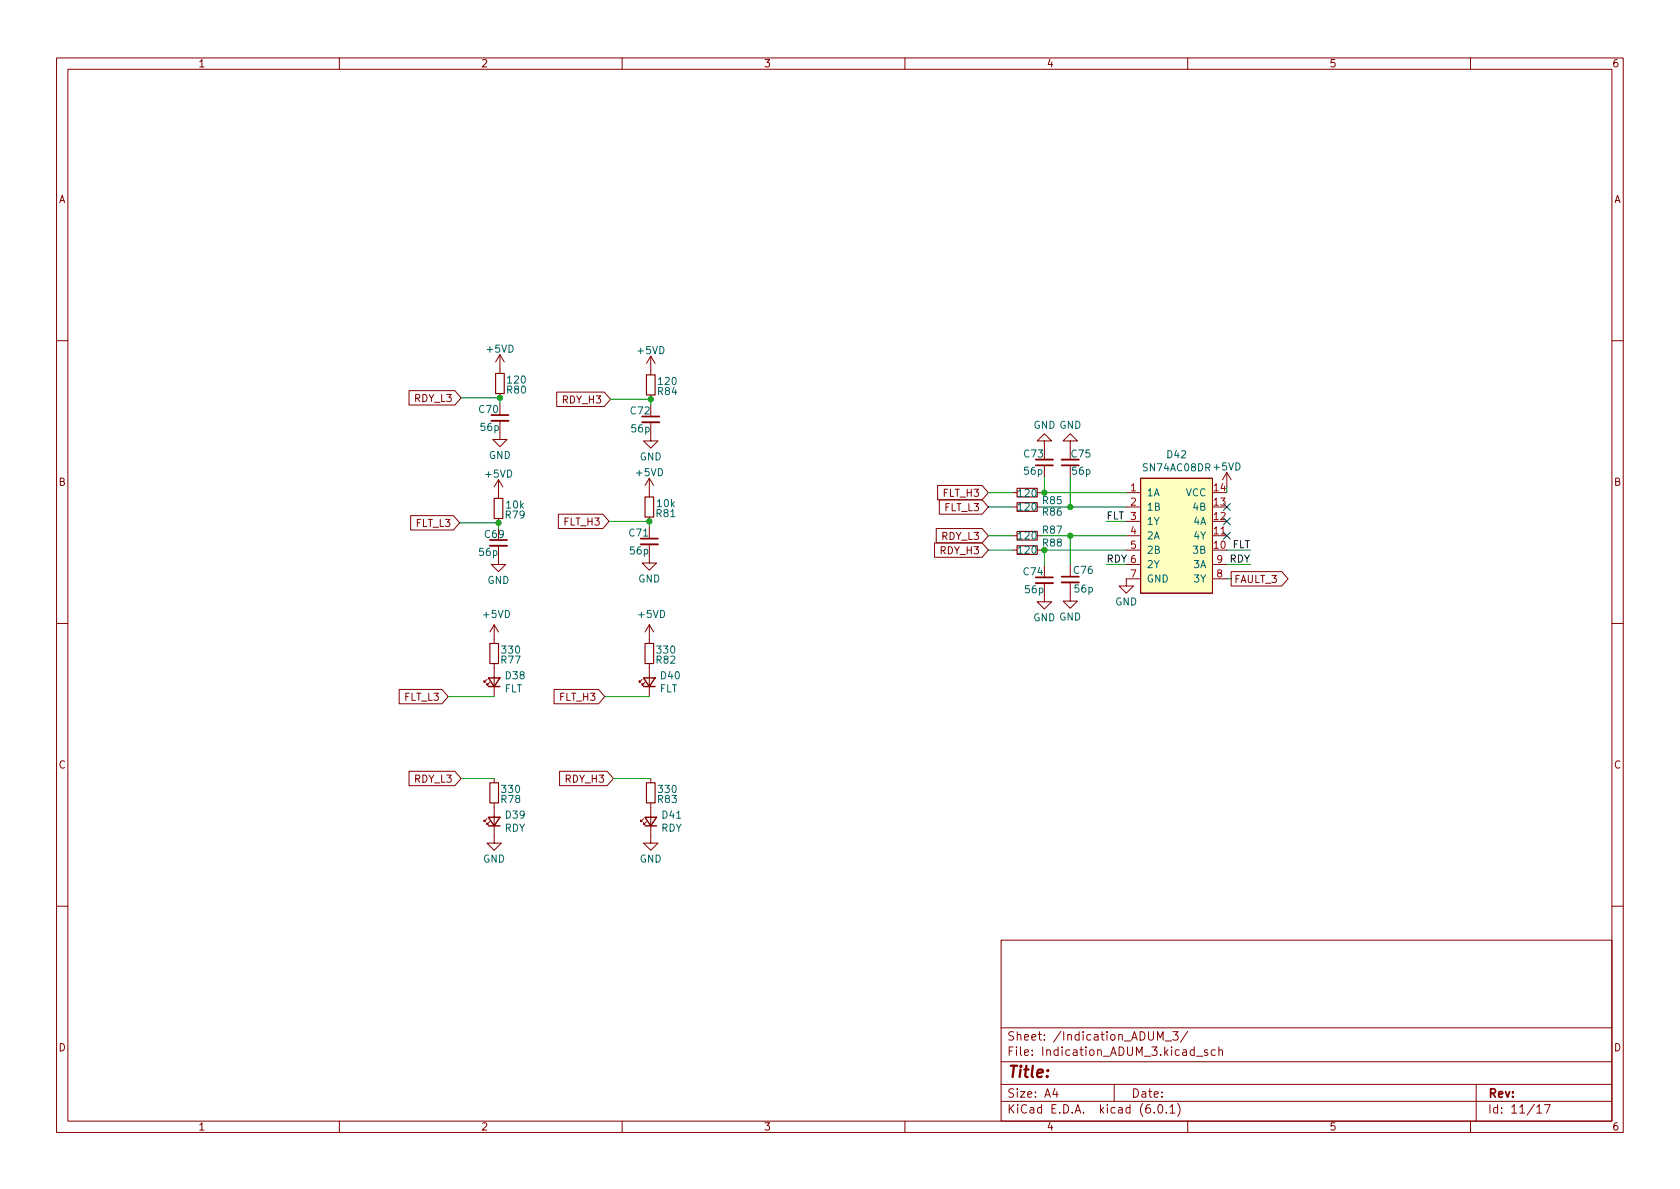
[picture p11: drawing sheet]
<svg xmlns="http://www.w3.org/2000/svg" width="297mm" height="210mm" viewBox="0 0 297 210" stroke-linecap="round" stroke-linejoin="round" font-family="sans-serif">
<g fill="none" stroke="#840000" stroke-width=".18">
<path d="M10 10.2h277v190.1h-277zM12 12.2h273v186.1h-273zM60 10.2v2M110 10.2v2M160 10.2v2M210 10.2v2M260 10.2v2M10 60.2h2M72.3 69.1h8.1l1.1 1.3-1.1 1.2h-8.1zM88.4 76.4v1.3h1.3l-1.3 1.3-1.3-1.3h1.3M88.4 62.7v3.3M88.4 69.6v.8"/>
<path d="M88.4 62.7l-.8 1.3M88.4 62.7l.8 1.3M98.4 69.3h8.4l1.1 1.3-1.1 1.3h-8.4zM115.1 76.7v1.3h1.2l-1.2 1.2-1.3-1.2h1.3M115.1 63l-.8 1.3M115.1 63v3.3M115.1 69.8v.8M115.1 63l.7 1.3M184.7 78h1.2l-1.2-1.3-1.3 1.3h1.3v1.2M189.2 78h1.3l-1.3-1.3-1.2 1.3h1.2v1.2M285 60.2h2M72.6 91.2h7.6l1.1 1.3-1.1 1.2h-7.6z"/>
<path d="M88.1 98.5v1.3h1.3l-1.3 1.3-1.2-1.3h1.2M88.1 84.8l-.7 1.3M88.1 84.8v3.3M88.1 91.7v.8M88.1 84.8l.8 1.3M98.7 90.9h7.9l1.1 1.3-1.1 1.3h-7.9zM114.8 98.3v1.3h1.3l-1.3 1.2-1.3-1.2h1.3M114.8 84.6v3.3M114.8 91.4v.8M114.8 84.6l-.8 1.2M114.8 84.6l.8 1.2M165.2 96h8.4l1.2 1.3-1.2 1.2h-8.4z"/>
<path d="M165.5 93.5h8.1l1.2 1.2-1.2 1.3h-8.1zM165.8 85.8h7.8l1.2 1.3-1.2 1.3h-7.8zM166.1 88.4h7.5l1.2 1.3-1.2 1.2h-7.5zM179.1 97.3h.7M179.1 94.7h.7M179.1 87.1h.7M179.1 89.7h.7M183.4 97.3h.7M183.4 94.7h.7M183.4 87.1h.7M183.4 89.7h.7M184.7 82.3v2"/>
<path d="M189.2 99.9v2.1M199.1 97.3h2.6M199.1 94.7h2.6M199.1 87.1h2.6M199.1 89.7h2.6M199.1 92.2h2.6M199.1 99.8h2.6M201.7 84.6h12.7v20.3h-12.7zM214.4 94.7h2.5M214.4 99.8h2.5M216.9 83.6l-.7 1.2M216.9 83.6v2.5"/>
<path d="M216.9 83.6l.8 1.2M10 110.2h2M87.4 110.5v3.3M87.4 117.3v5.9M87.4 110.5l-.8 1.3M87.4 110.5l.7 1.3M114.8 110.5v3.3M114.8 117.3v5.9M114.8 110.5l-.8 1.3M114.8 110.5l.8 1.3M184.7 105.2v1.2h1.2l-1.2 1.3-1.3-1.3h1.3M189.2 103v3.3h1.3l-1.3 1.3-1.2-1.3h1.2"/>
<path d="M201.7 102.4h-2.6v1.2h1.3l-1.3 1.3-1.2-1.3h1.2M214.4 102.4h2.5M217.7 101.1h8.9l1.1 1.3-1.1 1.2h-8.9zM285 110.2h2M70.6 121.9h7.5l1.1 1.3-1.1 1.3h-7.5zM72.3 136.4h8.1l1.1 1.3-1.1 1.2h-8.1zM86.1 120.1l-.5 .5v-.2v.2h.3M86.6 120.6l-.5 .6v-.3v.3h.3M87.4 137.7v.7M98 121.9h7.8l1.1 1.3-1.1 1.3h-7.8zM98.9 136.4h8.4l1.2 1.3-1.2 1.2h-8.4zM113.5 120.1l-.5 .5v-.2v.2h.3"/>
<path d="M114 120.6l-.5 .6v-.3v.3h.3M115.1 137.7v.7M86.1 144.8l-.5 .5v-.3v.3h.3M86.6 145.3l-.5 .5v-.3v.3h.3M87.4 142v7.1h1.2l-1.2 1.3-1.3-1.3h1.3M113.8 144.8l-.5 .5v-.3v.3h.2M114.3 145.3l-.5 .5v-.3v.3h.2M115.1 142v7.1h1.2l-1.2 1.3-1.3-1.3h1.3M10 160.2h2M177 166.3h108v32h-108zM285 160.2h2M60 198.3v2"/>
<path d="M110 198.3v2M160 198.3v2M177 194.8h108M177 191.8h108M177 187.8h108M177 181.8h108M186.5 192.5l-.4 1h1M186.9 193v1M197 191.8v3M204.1 196.7v.1M204.6 183.9v-1.5l.5 1.1 .5-1.1v1.5M204.9 195.4l.2-.1a.81 .81 0 0 1 .6 .7 .81 .81 0 0 1-.3 .8h-.2a.81 .81 0 0 1-.6-.6 .81 .81 0 0 1 .3-.8z"/>
<path d="M206 184.1h1.1M206.2 196.7v.1M206.9 195.8l.4-.5v1.5M206.9 196.8h.8M207.4 182.4h.9l-.5 .6 .4 .1v.7l-.2 .1h-.4l-.2-.1M208.2 195.1a1.72 1.72 0 0 1 0 2.3M210 198.3v2M210 182.4l-1.3 1.9M211.5 186.8h1.1M213.5 185.7l-.4-.1-.2 .2 .1 .3 .5 .1v.4h-.6M214.9 185.7l-.5-.1-.3 .3v.4l.2 .3h.6M215.5 185.8l.2-.2 .4 .1v.9"/>
<path d="M215.5 185.1v1.5M260 198.3v2M261 191.8v6.5M271.7 195.8l.5-.5v1.5M271.7 196.8h.9M273.1 195.3h1l-.7 1.5"/>
</g>
<path d="M86.4 119.9h2l-1 1.5zM113.8 119.9h2l-1 1.5zM86.4 121.4h2M113.8 121.4h2M86.4 144.5h2l-1 1.5zM86.4 146h2M114 144.5h2.1l-1 1.5zM114 146h2.1" fill="none" stroke="#840000" stroke-width=".25"/>
<path d="M87.6 66h1.6v3.6h-1.6zM114.3 66.3h1.5v3.5h-1.5zM87.4 88.1h1.5v3.6h-1.5zM114 87.9h1.6v3.5h-1.6zM179.8 96.5h3.6v1.5h-3.6zM179.8 94h3.6v1.5h-3.6zM179.8 86.4h3.6v1.5h-3.6zM179.8 88.9h3.6v1.5h-3.6zM86.6 113.8h1.5v3.5h-1.5zM114 113.8h1.6v3.5h-1.6zM86.6 138.4h1.5v3.6h-1.5zM114.3 138.4h1.5v3.6h-1.5z" fill="none" stroke="#840000" stroke-width=".2"/>
<path d="M86.9 74.4h3M113.5 74.7h3.1M86.6 96.5h3.1M113.3 96.3h3M183.1 81.3h3.1M187.7 81.3h3.1M183.1 103.1h3.1M187.7 103h3.1" fill="none" stroke="#840000" stroke-width=".33"/>
<path d="M86.9 73.4h3M113.5 73.7h3.1M86.6 95.5h3.1M113.3 95.2h3M183.1 82.3h3.1M187.7 82.3h3.1M183.1 102.1h3.1M187.7 102h3.1" fill="none" stroke="#840000" stroke-width=".3"/>
<path d="M201.7 84.6h12.7v20.3h-12.7z" fill="#ffffc2" stroke="#ffffc2" stroke-width=".18"/>
<g fill="none" stroke="#009600" stroke-width=".18">
<path d="M81.5 70.4h6.9v1M107.9 70.6h7.2v1M81.3 92.5h6.8v1M107.7 92.2h7.1v1M174.8 94.7h4.3M174.8 87.1h4.3M174.8 89.7h4.3M174.8 97.3h4.3M184.1 94.7h15M184.1 87.1h15M184.1 89.7h15M184.7 84.3v2.8"/>
<path d="M189.2 84.3v5.4M189.2 94.7v5.2M195.6 99.8h3.5M195.6 92.2h3.5M199.1 97.3h-14.4v2.8M216.9 99.8h4.2M216.9 97.3h4.2M216.9 102.4h.8M79.2 123.2h8.2M81.5 137.7h5.9M106.9 123.2h7.9M108.5 137.7h6.6"/>
</g>
<path d="M216.3 91.6l1.2 1.2M216.3 94.1l1.2 1.2M216.3 89l1.2 1.3M217.5 91.6l-1.2 1.2M217.5 94.1l-1.2 1.2M217.5 89l-1.2 1.3" fill="none" stroke="#000084" stroke-width=".18"/>
<g fill="#009600" stroke="#009600" stroke-width=".18">
<circle cx="189.2" cy="94.7" r=".46"/>
<circle cx="114.8" cy="92.2" r=".46"/>
<circle cx="184.7" cy="97.3" r=".46"/>
<circle cx="184.7" cy="87.1" r=".46"/>
<circle cx="189.2" cy="89.7" r=".46"/>
<circle cx="88.1" cy="92.5" r=".46"/>
<circle cx="115.1" cy="70.6" r=".46"/>
<circle cx="88.4" cy="70.4" r=".46"/>
</g>
<text font-size="2.8" fill="#840000" x="178" y="190.6">Title:</text>
<g font-size="2.1" fill="#840000">
<text x="178" y="184">Sheet: /Indication_ADUM_3/</text>
<text x="178" y="186.7">File: Indication_ADUM_3.kicad_sch</text>
<text x="178" y="196.9">KiCad E.D.A. kicad (6.0.1)</text>
<text x="178" y="194.1">Size: A4</text>
<text x="200" y="194.1">Date:</text>
<text x="263" y="194.1">Rev:</text>
<text x="263" y="196.9">Id: 11/17</text>
</g>
<g font-size="1.8" fill="#840000">
<text x="35" y="11.9">1</text>
<text x="85" y="11.9">2</text>
<text x="135" y="11.9">3</text>
<text x="185" y="11.9">4</text>
<text x="235" y="11.9">5</text>
<text x="285" y="11.9">6</text>
<text x="10.3" y="35.9">A</text>
<text x="285.3" y="35.9">A</text>
<text x="73.3" y="71.1">RDY_L3</text>
<text x="99.5" y="71.3">RDY_H3</text>
<text x="10.3" y="85.9">B</text>
<text x="166.8" y="87.8">FLT_H3</text>
<text x="285.3" y="85.9">B</text>
<text x="73.6" y="93.2">FLT_L3</text>
<text x="99.8" y="92.9">FLT_H3</text>
<text x="166.5" y="95.5">RDY_L3</text>
<text x="167" y="90.4">FLT_L3</text>
<text x="166.3" y="98">RDY_H3</text>
<text x="218.2" y="103.1">FAULT_3</text>
<text x="71.5" y="123.9">FLT_L3</text>
<text x="99" y="123.9">FLT_H3</text>
<text x="10.3" y="135.9">C</text>
<text x="285.3" y="135.9">C</text>
<text x="73.3" y="138.4">RDY_L3</text>
<text x="100.1" y="138.4">RDY_H3</text>
<text x="10.3" y="185.9">D</text>
<text x="285.3" y="185.9">D</text>
<text x="35" y="199.9">1</text>
<text x="85" y="199.9">2</text>
<text x="135" y="199.9">3</text>
<text x="185" y="199.9">4</text>
<text x="235" y="199.9">5</text>
<text x="285" y="199.9">6</text>
</g>
<g font-size="1.8" fill="#006464">
<text x="86.2" y="62.4">+5VD</text>
<text x="112.8" y="62.6">+5VD</text>
<text x="89.7" y="69.6">R80</text>
<text x="89.8" y="67.8">120</text>
<text x="116.4" y="69.8">R84</text>
<text x="116.5" y="68.1">120</text>
<text x="84.8" y="73">C70</text>
<text x="85" y="76.2">56p</text>
<text x="111.6" y="73.3">C72</text>
<text x="111.7" y="76.4">56p</text>
<text x="182.7" y="75.8">GND GND</text>
<text x="86.4" y="81.1">GND</text>
<text x="113.1" y="81.4">GND</text>
<text x="181.1" y="80.9">C73</text>
<text x="181.1" y="83.9">56p</text>
<text x="189.5" y="80.9">C75</text>
<text x="189.7" y="83.9">56p</text>
<text x="202.3" y="83.3">SN74AC08DR +5VD</text>
<text x="206.4" y="81">D42</text>
<text x="85.9" y="84.4">+5VD</text>
<text x="89.6" y="89.9">10k</text>
<text x="112.6" y="84.2">+5VD</text>
<text x="116.3" y="89.7">10k</text>
<text x="180.1" y="87.9">120</text>
<text x="184.4" y="89.1">R85</text>
<text x="202.7" y="87.8">1A</text>
<text x="209.6" y="87.8">VCC</text>
<text x="85.8" y="95.1">C69</text>
<text x="89.4" y="91.7">R79</text>
<text x="111.3" y="94.9">C71</text>
<text x="116.1" y="91.4">R81</text>
<text x="180.1" y="95.4">120</text>
<text x="180.1" y="90.3">120</text>
<text x="184.4" y="94.4">R87</text>
<text x="184.4" y="91.2">R86</text>
<text x="202.7" y="90.3">1B</text>
<text x="202.7" y="92.8">1Y</text>
<text x="202.7" y="95.4">2A</text>
<text x="211.1" y="92.8">4A</text>
<text x="211.1" y="90.3">4B</text>
<text x="211.2" y="95.4">4Y</text>
<text x="84.8" y="98.3">56p</text>
<text x="111.5" y="98">56p</text>
<text x="180.1" y="97.9">120</text>
<text x="181" y="101.7">C74</text>
<text x="189.9" y="101.5">C76</text>
<text x="202.7" y="97.9">2B</text>
<text x="202.7" y="100.5">2Y</text>
<text x="211.1" y="97.9">3B</text>
<text x="211.1" y="100.5">3A</text>
<text x="86.2" y="103.2">GND</text>
<text x="112.8" y="103">GND</text>
<text x="181.3" y="104.9">56p</text>
<text x="190.1" y="104.8">56p</text>
<text x="197.2" y="107.1">GND</text>
<text x="202.7" y="103">GND</text>
<text x="211.2" y="103">3Y</text>
<text x="85.5" y="109.3">+5VD</text>
<text x="113" y="109.3">+5VD</text>
<text x="182.7" y="109.8">GND GND</text>
<text x="88.7" y="117.3">R77</text>
<text x="88.8" y="115.6">330</text>
<text x="116.1" y="117.3">R82</text>
<text x="116.3" y="115.6">330</text>
<text x="89.2" y="122.4">FLT</text>
<text x="89.5" y="120.1">D38</text>
<text x="116.6" y="122.4">FLT</text>
<text x="116.9" y="120.1">D40</text>
<text x="88.7" y="142">R78</text>
<text x="88.8" y="140.2">330</text>
<text x="116.4" y="142">R83</text>
<text x="116.5" y="140.2">330</text>
<text x="89.2" y="147.1">RDY</text>
<text x="89.5" y="144.7">D39</text>
<text x="116.9" y="147.1">RDY</text>
<text x="117.1" y="144.7">D41</text>
<text x="85.4" y="152.5">GND</text>
<text x="113.1" y="152.5">GND</text>
</g>
<g font-size="1.8" fill="#a90000">
<text x="199.9" y="86.9">1</text>
<text x="199.9" y="89.4">2</text>
<text x="214.7" y="89.4">13</text>
<text x="199.9" y="94.5">4</text>
<text x="214.7" y="94.5">11</text>
<text x="214.7" y="91.9">12</text>
<text x="199.9" y="97">5</text>
<text x="199.9" y="102.1">7</text>
<text x="215.2" y="102.1">8</text>
</g>
<g font-size="1.8" fill="#009600">
<text x="214.7" y="86.9">14</text>
<text x="184.4" y="96.6">R88</text>
</g>
<g font-size="1.8" fill="#0f0f0f">
<text x="195.6" y="91.8">FLT 3</text>
<text x="195.6" y="99.5">RDY 6</text>
<text x="214.7" y="97">10 FLT</text>
<text x="215.2" y="99.6">9 RDY</text>
</g>
</svg>
